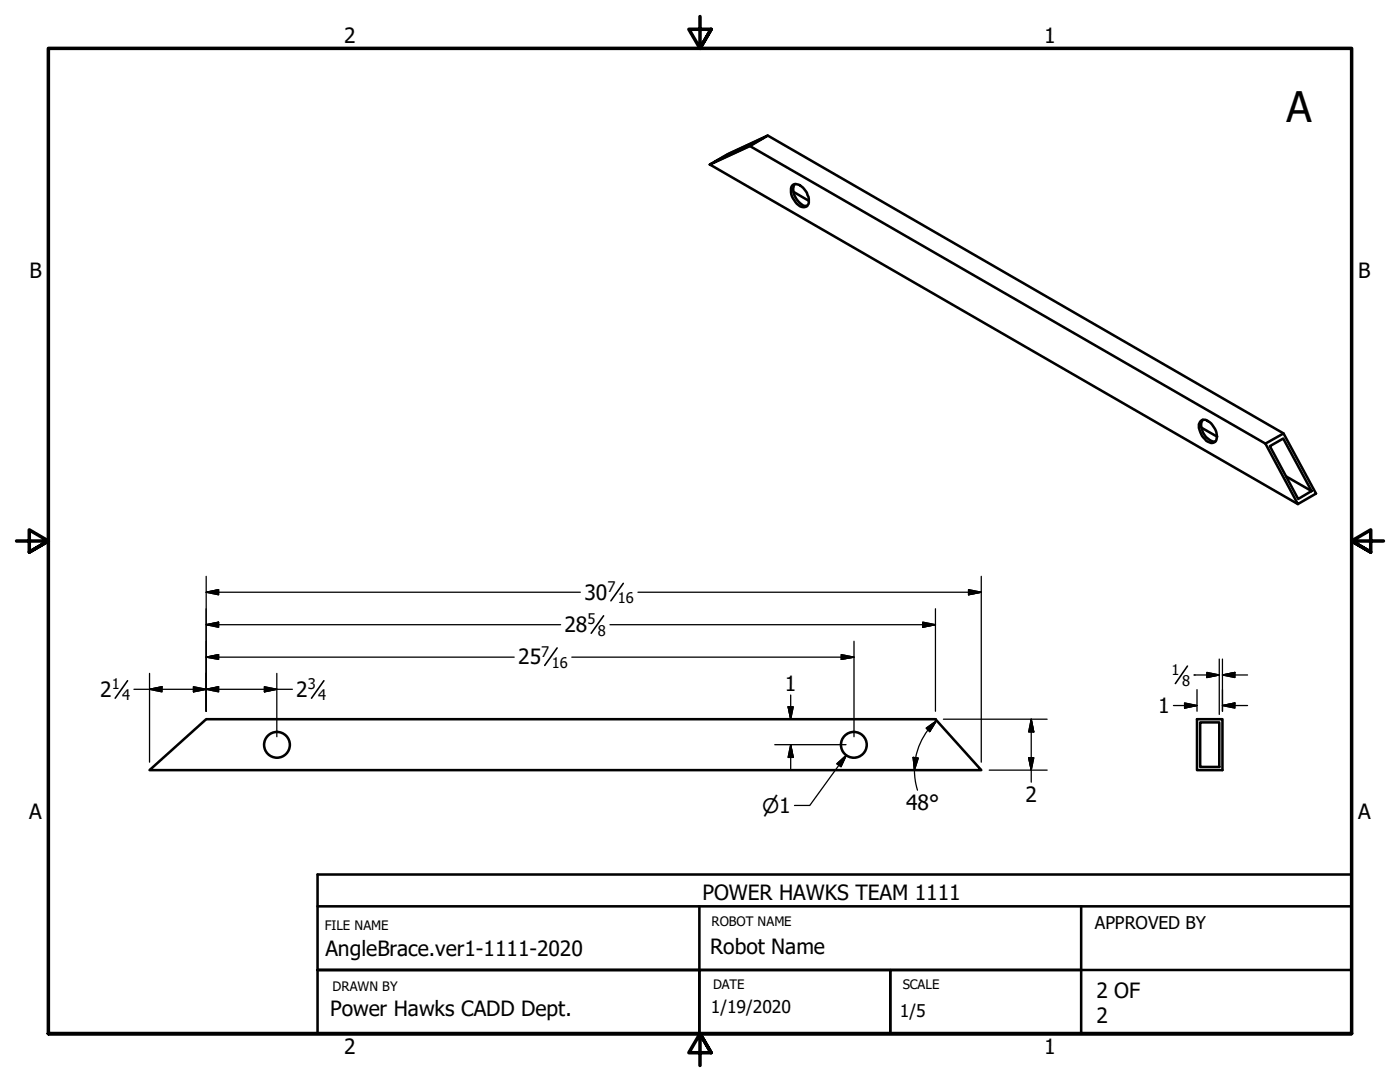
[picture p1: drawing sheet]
<svg xmlns="http://www.w3.org/2000/svg" width="279mm" height="216mm" viewBox="0 0 279 216" stroke-linecap="round" stroke-linejoin="round" font-family="sans-serif">
<!-- layer: Visible (ANSI) -->
<g fill="none" stroke="#000" stroke-width=".51">
<path d="M141.7 32.8l3.6-2.1 7.9-3.6-3.5 2zM141.7 32.8l117.3 67.8M142.6 32.3l2.7-1.5 7-3.2-2.7 1.5zM145.3 30.8l.3 .1M149.7 29.1l102.8 59.4M153.2 27.1l103 59.4M158.2 36.9a1.85 1.85 0 0 1 2.3 .9 2.82 2.82 0 0 1 .7 3.2 1.38 1.38 0 0 1-2.2-.4 3.2 3.2 0 0 1-.9-3.5zM158.4 38.3l3 1.8M158.6 36.8a2.63 2.63 0 0 0 .5 3.1l.5 .6a1.58 1.58 0 0 0 1.5 .6M239.7 83.9a1.66 1.66 0 0 1 2.2 .9 3.1 3.1 0 0 1 .7 3.2 1.35 1.35 0 0 1-2.1-.4 3.5 3.5 0 0 1-1.1-3.2zM239.8 85.3l3.1 1.8M240 83.8a3 3 0 0 0 1 3.7l1 .6h.6"/>
<path d="M252.5 88.5l3.7-2 6.4 12-3.6 2.1zM253.4 89l2.7-1.5 5.6 10.5-2.6 1.6zM256.7 95.1l5 2.9M29.8 153.7l11.3-10.2h145.6l9.1 10.2zM238.9 143.5h5.1v10.2h-5.1zM239.5 144.1h3.8v8.9h-3.8z"/>
<circle cx="55.3" cy="148.6" r="2.57"/>
<circle cx="170.4" cy="148.6" r="2.57"/>
</g>
<!-- layer: Border (ANSI) -->
<path d="M139.7 3.3v6.4l-2.2-3.9h4.4l-2.2 3.9 2.2-3.9M3.3 107.9h6.4l-3.9-2.2v4.5l3.9-2.3-3.9 2.3M276.1 107.9h-6.4l3.9-2.2v4.5l-3.9-2.3 3.9 2.3M9.7 206.2v-196.5h260v196.5h-260h260M141.9 210.1l-2.2-3.9 2.2 3.9h-4.4l2.2-3.9v6.4" fill="none" stroke="#000" stroke-width=".7"/>
<!-- layer: Title (ANSI) -->
<path d="M63.4 174.5h206.3v6.3h-206.3zM63.4 180.8v25.4h206.3v-25.4v25.4h-25.4M139.6 193.5h38.1v12.7h-38.1zM139.6 180.8v12.7M177.7 193.5h38.1v12.7h-38.1zM215.8 180.8v12.7M269.7 193.5h-206.3h76.2v12.7" fill="none" stroke="#000" stroke-width=".51"/>
<!-- layer: Dimension (ANSI) -->
<g fill="none" stroke="#000" stroke-width=".25">
<path d="M41.1 118.2l2.5-.5v1zM41.1 115v26.9M41.1 118.2h74.7M127.3 118.2h68.5M193.3 117.7l2.5 .5-2.5 .5zM195.8 115v37.1M26.7 137.5h31.7M29.8 137.5l2.5-.5v1zM29.8 134.4v17.7M38.6 137l2.5 .5-2.5 .5zM41.1 137.5l2.5-.5v1zM41.1 131.1l2.5-.5v1z"/>
<path d="M41.1 124.7l2.5-.6v1.1zM41.1 131.1h61.5M41.1 124.7h70.8M52.8 137l2.4 .5-2.4 .5zM55.2 134.4v12.6M114.1 131.1h56.3M121.7 124.7h65M157.8 138.7v4.8M167.9 130.6l2.5 .5-2.5 .5zM170.4 128v19M184.1 124.1l2.6 .6-2.6 .5zM186.7 121.5v20.4"/>
<path d="M238.3 134.7h.1M238.3 134.7h5M238.9 137.6v4.3M240.9 134.2l2.4 .5-2.4 .5zM243.3 131.5v11.1M244 134.7l2.4-.5v1zM244 131.5v10.4M244 134.7h5M154.6 148.6h14.2M157.3 141h1l-.5 2.5zM157.8 148.6l.5 2.5h-1zM157.8 148.6v5"/>
<path d="M167 152.4l1.9-1.7-1.1 2.3zM168.9 150.7l-7.3 10h-3M182.2 151.1l1.1 .2-.8 2.4zM182.5 153.7l.1 1.7 .5 2.3M182.8 151.2l-.3 2.5M184.8 145.3l2.1-1.5-1.4 2.2zM185.2 145.7a13.3 13.3 0 0 0-2.5 5.5M186.9 143.8l-1.7 1.9M188.3 143.5h20.7M197.4 153.7h11.6M205.3 151.2h1l-.5 2.5zM205.8 143.5l.5 2.5h-1z"/>
<path d="M205.8 143.5v12.6M234.2 140.8h4.7M236.4 140.3l2.5 .5-2.5 .5zM244 140.8l2.4-.5v1zM244 140.8h5"/>
</g>
<g fill="#000" stroke="#000" stroke-width=".25">
<path d="M41.1 118.2l2.5-.5zM41.1 118.2l2.5-.5v1zM193.3 118.7l2.5-.5zM193.3 117.7l2.5 .5-2.5 .5zM29.8 137.5l2.5-.5zM29.8 137.5l2.5-.5v1zM38.6 138l2.5-.5zM38.6 137l2.5 .5-2.5 .5zM41.1 137.5l2.5-.5zM41.1 137.5l2.5-.5v1zM41.1 131.1l2.5-.5zM41.1 131.1l2.5-.5v1z"/>
<path d="M41.1 124.7l2.5-.6zM41.1 124.7l2.5-.6v1.1zM52.8 138l2.4-.5zM52.8 137l2.4 .5-2.4 .5zM167.9 131.6l2.5-.5zM167.9 130.6l2.5 .5-2.5 .5zM184.1 125.2l2.6-.5zM184.1 124.1l2.6 .6-2.6 .5zM240.9 135.2l2.4-.5zM240.9 134.2l2.4 .5-2.4 .5zM244 134.7l2.4-.5zM244 134.7l2.4-.5v1z"/>
<path d="M157.3 141l.5 2.5zM157.3 141h1l-.5 2.5zM157.8 148.6l.5 2.5zM157.8 148.6l.5 2.5h-1zM168.9 150.7l-1.1 2.3zM167 152.4l1.9-1.7-1.1 2.3zM182.2 151.1l.3 2.6zM182.2 151.1l1.1 .2-.8 2.4zM186.9 143.8l-1.4 2.2zM184.8 145.3l2.1-1.5-1.4 2.2zM205.3 151.2l.5 2.5zM205.3 151.2h1l-.5 2.5z"/>
<path d="M205.8 143.5l.5 2.5zM205.8 143.5l.5 2.5h-1zM236.4 141.3l2.5-.5zM236.4 140.3l2.5 .5-2.5 .5zM244 140.8l2.4-.5zM244 140.8l2.4-.5v1z"/>
</g>
<path d="M124.4 116.4l-2.5 3.5M25.5 135.8l-2.5 3.5M64.6 135.8l-2.4 3.5M111.2 129.3l-2.5 3.5M120.5 122.9l-2.5 3.5M237 132.9l-2.4 3.5" fill="none" stroke="#000" stroke-width=".32"/>
<text font-size="8.4" x="256.7" y="24.3">A</text>
<g font-size="4.2">
<text x="68.7" y="8.6">2</text>
<text x="208.4" y="8.6">1</text>
<text x="5.9" y="55.5">B</text>
<text x="271.1" y="55.5">B</text>
<text x="116.6" y="119.6">30</text>
<text x="112.6" y="126.1">28</text>
<text x="103.4" y="132.6">25</text>
<text x="156.7" y="137.9">1</text>
<text x="20" y="139.1">2</text>
<text x="59.1" y="139.1">2</text>
<text x="231.1" y="142.3">1</text>
<text x="180.8" y="161.6">48°</text>
<text x="204.7" y="160">2</text>
<text x="5.8" y="163.4">A</text>
<text x="271" y="163.4">A</text>
<text x="140.2" y="179.5">POWER HAWKS TEAM 1111</text>
<text x="65" y="190.8">AngleBrace.ver1-1111-2020</text>
<text x="141.7" y="190.4">Robot Name</text>
<text x="65.9" y="202.8">Power Hawks CADD Dept.</text>
<text x="218.8" y="199.2">2 OF</text>
<text x="218.8" y="204.2">2</text>
<text x="68.7" y="210.3">2</text>
<text x="208.4" y="210.3">1</text>
</g>
<text font-size="4" x="152.1" y="162.2">⌀1</text>
<g font-size="3.5">
<text x="218.5" y="185.4">APPROVED BY</text>
<text x="141.9" y="202.1">1/19/2020</text>
<text x="179.6" y="202.9">1/5</text>
</g>
<g font-size="2.9">
<text x="121.2" y="118.1">7</text>
<text x="117.2" y="124.6">5</text>
<text x="123.3" y="120.3">16</text>
<text x="108" y="131.1">7</text>
<text x="119.3" y="126.8">8</text>
<text x="22.3" y="137.5">1</text>
<text x="61.4" y="137.5">3</text>
<text x="110.1" y="133.2">16</text>
<text x="233.8" y="134.6">1</text>
<text x="235.9" y="136.8">8</text>
<text x="24.4" y="139.7">4</text>
<text x="63.5" y="139.7">4</text>
</g>
<g font-size="2.6">
<text x="64.8" y="185.5">FILE NAME</text>
<text x="142" y="184.8">ROBOT NAME</text>
<text x="66.4" y="197.8">DRAWN BY</text>
<text x="142.3" y="197.3">DATE</text>
<text x="180.1" y="197.4">SCALE</text>
</g>
</svg>
